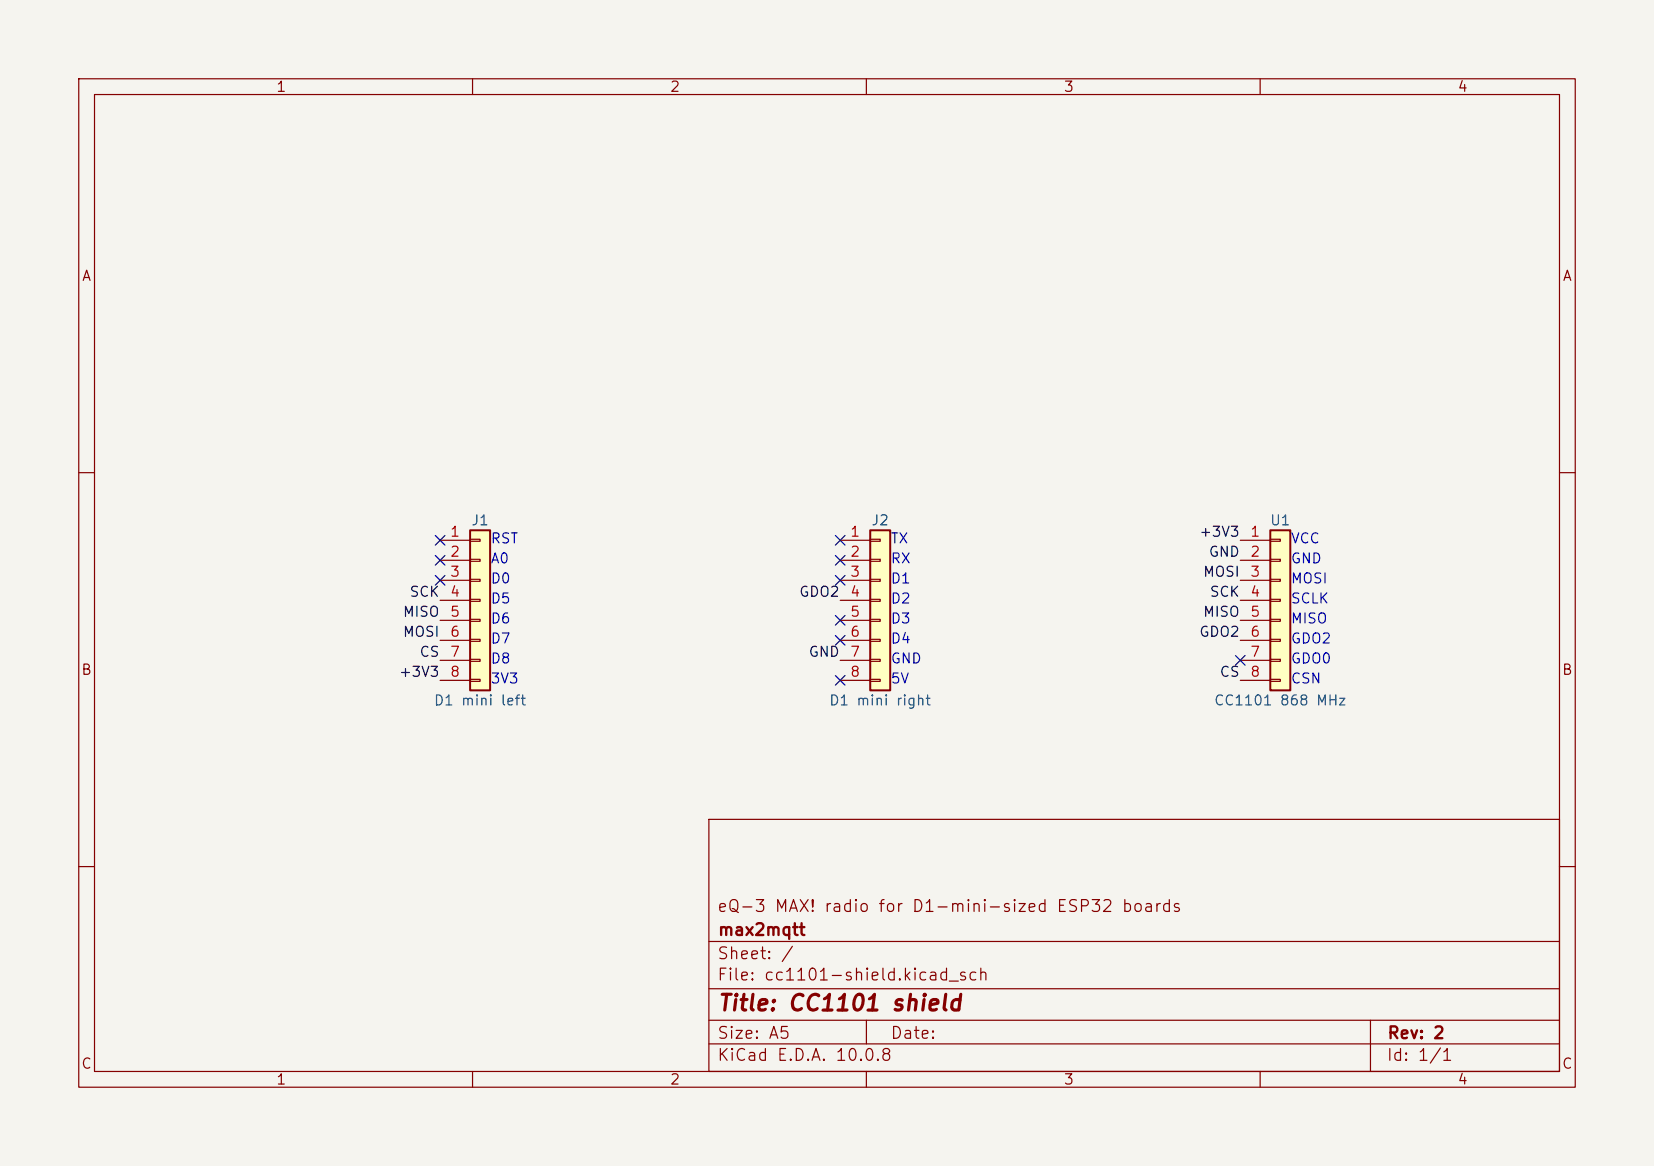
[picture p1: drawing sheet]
<svg xmlns="http://www.w3.org/2000/svg" width="210mm" height="148mm" viewBox="0 0 210 148" stroke-linecap="round" stroke-linejoin="round" font-family="sans-serif">
<path d="M0 0h210v148h-210z" fill="#f5f4ef" stroke="#f5f4ef" stroke-width=".13"/>
<g fill="none" stroke="#840000" stroke-width=".15">
<path d="M10 10h190v128h-190zM12 12h186v124h-186zM60 10v2M110 10v2M160 10v2M10 60h2M198 60h2M10 110h2M90 104h108v32h-108zM90 119.5h108M198 110h2M60 136v2"/>
<path d="M90 132.5h108M90 129.5h108M90 125.5h108M110 136v2M110 129.5v3M160 136v2M174 129.5v6.5"/>
</g>
<path d="M59.7 67.3h2.5v20.3h-2.5z" fill="#ffffc2"/>
<path d="M59.7 67.3h2.5v20.3h-2.5z" fill="none" stroke="#840000" stroke-width=".25"/>
<g fill="none" stroke="#840000" stroke-width=".15">
<path d="M55.9 68.6h3.8M55.9 71.1h3.8M55.9 73.7h3.8M55.9 76.2h3.8M55.9 78.7h3.8M59.7 68.5h1.3v.2h-1.3zM59.7 71h1.3v.2h-1.3zM59.7 73.5h1.3v.3h-1.3zM59.7 76.1h1.3v.2h-1.3zM59.7 78.6h1.3v.3h-1.3zM55.9 81.3h3.8M55.9 83.8h3.8"/>
<path d="M55.9 86.4h3.8M59.7 81.2h1.3v.2h-1.3zM59.7 83.7h1.3v.2h-1.3zM59.7 86.2h1.3v.3h-1.3z"/>
</g>
<path d="M161.3 67.3h2.5v20.3h-2.5z" fill="#ffffc2"/>
<path d="M161.3 67.3h2.5v20.3h-2.5z" fill="none" stroke="#840000" stroke-width=".25"/>
<g fill="none" stroke="#840000" stroke-width=".15">
<path d="M157.5 68.6h3.8M157.5 71.1h3.8M157.5 73.7h3.8M157.5 76.2h3.8M157.5 78.7h3.8M161.3 68.5h1.3v.2h-1.3zM161.3 71h1.3v.2h-1.3zM161.3 73.5h1.3v.3h-1.3zM161.3 76.1h1.3v.2h-1.3zM161.3 78.6h1.3v.3h-1.3zM157.5 81.3h3.8M157.5 83.8h3.8"/>
<path d="M157.5 86.4h3.8M161.3 81.2h1.3v.2h-1.3zM161.3 83.7h1.3v.2h-1.3zM161.3 86.2h1.3v.3h-1.3z"/>
</g>
<path d="M110.5 67.3h2.5v20.3h-2.5z" fill="#ffffc2"/>
<path d="M110.5 67.3h2.5v20.3h-2.5z" fill="none" stroke="#840000" stroke-width=".25"/>
<g fill="none" stroke="#840000" stroke-width=".15">
<path d="M106.7 68.6h3.8M106.7 71.1h3.8M106.7 73.7h3.8M106.7 76.2h3.8M106.7 78.7h3.8M110.5 68.5h1.3v.2h-1.3zM110.5 71h1.3v.2h-1.3zM110.5 73.5h1.3v.3h-1.3zM110.5 76.1h1.3v.2h-1.3zM110.5 78.6h1.3v.3h-1.3zM106.7 81.3h3.8M106.7 83.8h3.8"/>
<path d="M106.7 86.4h3.8M110.5 81.2h1.3v.2h-1.3zM110.5 83.7h1.3v.2h-1.3zM110.5 86.2h1.3v.3h-1.3z"/>
</g>
<g fill="none" stroke="#000084" stroke-width=".15">
<path d="M55.3 68l1.2 1.2M55.3 70.5l1.2 1.2M55.3 73.1l1.2 1.2M56.5 68l-1.2 1.2M56.5 70.5l-1.2 1.2M56.5 73.1l-1.2 1.2M106.1 68l1.2 1.2M106.1 70.5l1.2 1.2M106.1 73.1l1.2 1.2M106.1 78.1l1.2 1.2M107.3 68l-1.2 1.2M107.3 70.5l-1.2 1.2"/>
<path d="M107.3 73.1l-1.2 1.2M107.3 78.1l-1.2 1.2M106.1 80.7l1.2 1.2M106.1 85.8l1.2 1.2M107.3 80.7l-1.2 1.2M107.3 85.8l-1.2 1.2M156.9 83.2l1.2 1.2M158.1 83.2l-1.2 1.2"/>
</g>
<text font-size="2" fill="#840000" x="91" y="128.8">Title: CC1101 shield</text>
<g font-size="1.5" fill="#840000">
<text x="91" y="116.1">eQ-3 MAX! radio for D1-mini-sized ESP32 boards</text>
<text x="91.1" y="119.1">max2mqtt</text>
<text x="91" y="124.8">File: cc1101-shield.kicad_sch</text>
<text x="91" y="122.1">Sheet: /</text>
<text x="91" y="135">KiCad E.D.A. 10.0.8</text>
<text x="91" y="132.2">Size: A5</text>
<text x="113" y="132.2">Date:</text>
<text x="176" y="135">Id: 1/1</text>
<text x="176.1" y="132.2">Rev: 2</text>
</g>
<g font-size="1.3" fill="#840000">
<text x="35" y="12">1</text>
<text x="85" y="12">2</text>
<text x="135" y="12">3</text>
<text x="185" y="12">4</text>
<text x="10.3" y="36">A</text>
<text x="198.3" y="36">A</text>
<text x="10.2" y="86">B</text>
<text x="198.2" y="86">B</text>
<text x="10.2" y="136">C</text>
<text x="35" y="138">1</text>
<text x="85" y="138">2</text>
<text x="135" y="138">3</text>
<text x="185" y="138">4</text>
<text x="198.2" y="136">C</text>
</g>
<g font-size="1.3" fill="#a90000">
<text x="57.1" y="68.4">1</text>
<text x="57.1" y="71">2</text>
<text x="107.9" y="68.4">1</text>
<text x="107.9" y="71">2</text>
<text x="158.7" y="68.4">1</text>
<text x="158.7" y="71">2</text>
<text x="57.1" y="73.5">3</text>
<text x="57.1" y="76.1">4</text>
<text x="107.9" y="73.5">3</text>
<text x="107.9" y="76.1">4</text>
<text x="158.7" y="73.5">3</text>
<text x="158.7" y="76.1">4</text>
<text x="57.1" y="78.6">5</text>
<text x="57.1" y="81.1">6</text>
<text x="57.1" y="83.7">7</text>
<text x="107.9" y="78.6">5</text>
<text x="107.9" y="81.1">6</text>
<text x="107.9" y="83.7">7</text>
<text x="158.7" y="78.6">5</text>
<text x="158.7" y="81.1">6</text>
<text x="158.7" y="83.7">7</text>
<text x="57.1" y="86.2">8</text>
<text x="107.9" y="86.2">8</text>
<text x="158.7" y="86.2">8</text>
</g>
<g font-size="1.3" fill="#006464">
<text x="59.7" y="67">J1</text>
<text x="110.5" y="67">J2</text>
<text x="161.2" y="67">U1</text>
<text x="55" y="89.9">D1 mini left</text>
<text x="105.2" y="89.9">D1 mini right</text>
<text x="154.1" y="89.9">CC1101 868 MHz</text>
</g>
<g font-size="1.3" fill="#0000c2">
<text x="62.2" y="71.8">A0</text>
<text x="62.2" y="69.3">RST</text>
<text x="113" y="69.3">TX</text>
<text x="113" y="71.8">RX</text>
<text x="163.8" y="69.3">VCC</text>
<text x="163.8" y="71.8">GND</text>
<text x="62.2" y="74.4">D0</text>
<text x="62.2" y="76.9">D5</text>
<text x="113" y="76.9">D2</text>
<text x="113" y="74.4">D1</text>
<text x="163.8" y="74.4">MOSI</text>
<text x="163.8" y="76.9">SCLK</text>
<text x="62.2" y="82">D7</text>
<text x="62.2" y="79.5">D6</text>
<text x="113" y="79.5">D3</text>
<text x="113" y="82">D4</text>
<text x="163.8" y="79.5">MISO</text>
<text x="163.8" y="82">GDO2</text>
<text x="62.2" y="87.1">3V3</text>
<text x="62.2" y="84.5">D8</text>
<text x="113" y="87.1">5V</text>
<text x="113" y="84.5">GND</text>
<text x="163.8" y="87.1">CSN</text>
<text x="163.8" y="84.5">GDO0</text>
</g>
<g font-size="1.3" fill="#0f0f0f">
<text x="152.2" y="68.5">+3V3</text>
<text x="153.4" y="71">GND</text>
<text x="51.9" y="76.1">SCK</text>
<text x="101.4" y="76.1">GDO2</text>
<text x="152.7" y="73.5">MOSI</text>
<text x="153.5" y="76.1">SCK</text>
<text x="51.1" y="78.6">MISO</text>
<text x="51.1" y="81.2">MOSI</text>
<text x="53.2" y="83.7">CS</text>
<text x="102.6" y="83.7">GND</text>
<text x="152.2" y="81.2">GDO2</text>
<text x="152.7" y="78.6">MISO</text>
<text x="50.6" y="86.2">+3V3</text>
<text x="154.8" y="86.2">CS</text>
</g>
</svg>
